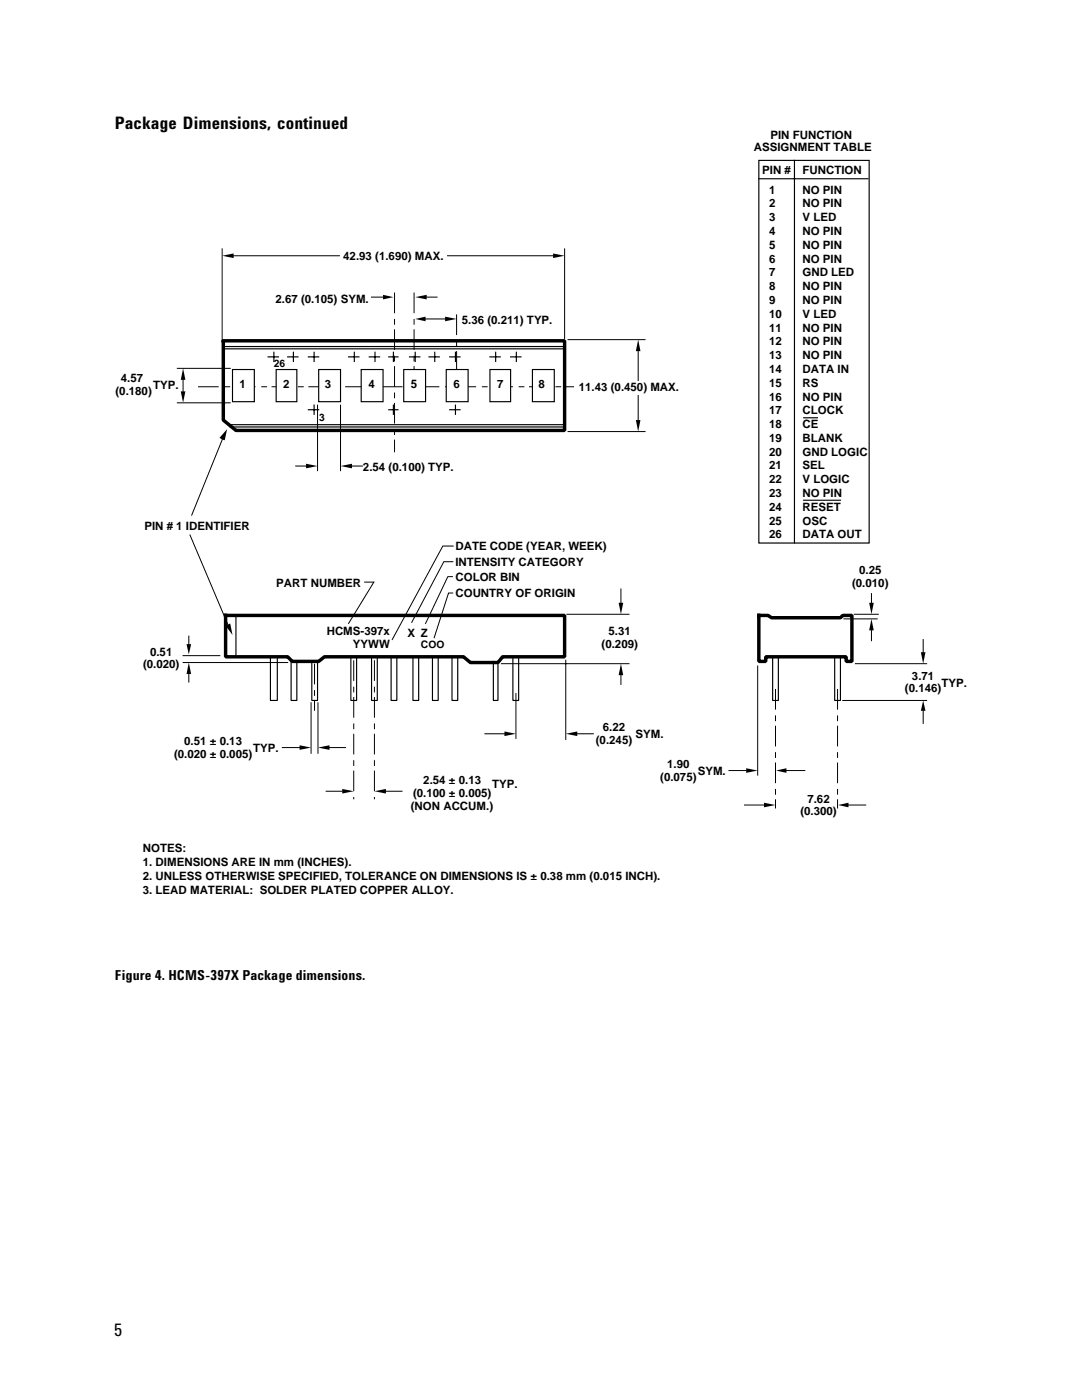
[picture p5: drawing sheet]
<svg xmlns="http://www.w3.org/2000/svg" width="216mm" height="279mm" viewBox="0 0 216 279" stroke-linecap="round" stroke-linejoin="round" font-family="sans-serif">
<g fill="#000">
<path d="M44.3 51l2.3-.4v.9zM76.4 58.8l2.1 .5-2.1 .5zM110.4 50.6l2.3 .4-2.3 .5zM36.5 73.5l.5 2.3h-.9zM82.9 63.7l2-.5v.9zM88.8 63.2l2.3 .5-2.3 .4zM127.3 67.8l.5 2.3h-.9zM36.1 78.1h.9l-.5 2.3zM61.1 92.6l2.3 .4-2.3 .5zM67.9 93l2.3-.4v.9zM126.9 83.8h.9l-.5 2.3zM37.2 128.6h.9l-.4 2z"/>
<path d="M37.7 132.2l.4 2.3h-.9zM123.4 120.3h1l-.5 2.3zM123.9 132.5l.5 2.2h-1zM173.4 120.3h.9l-.4 2.3zM173.9 123.5l.4 2.3h-.9zM183.7 130.2h1l-.5 2.3zM184.2 139.8l.5 2.1h-1zM59.8 148.7l2.3 .5-2.3 .5zM63.4 149.2l2.3-.5v1zM68.3 157.4l2.3 .5-2.3 .5zM74.7 157.9l2.3-.5v1zM100.7 146l2.2 .4-2.2 .5z"/>
<path d="M112.9 146.4l2.3-.4v.9zM148.9 153.3l2.3 .5-2.3 .4zM154.9 153.8l2-.5v.9z"/>
</g>
<g fill="none" stroke="#000" stroke-width=".2">
<path d="M44.3 49.7v17.9M46.6 51h64M74.1 59.3h2.3M36.5 75.8v2.3M84.9 63.7h4.1M113.4 67.8h15.3M127.3 70.1v14M59 93h2.1M70 93h2.3M113.4 86.1h15.3M123.9 117.5v2.8M173.9 118.5v1.8"/>
<path d="M36.5 132.2h20.9M36.5 130.8h7.4M37.7 126.9v1.7M37.7 134.5v1.6M100.1 132.5h25.4M102.9 138.4v9M112.9 131.8v15.8M113.1 122.6h12.4M123.9 134.7v1.9M151.2 132.9v21.8M168.2 139.8h16.7M168.4 123.5h6.6"/>
<path d="M170.4 122.6h4.9M170.7 132.5h14.2M173.9 125.8v2.1M184.2 127.6v2.6M56.3 149.2h3.5M62.1 140.3v10M63.4 140.3v10M65.1 157.9h3.2M65.7 149.2h3.3M77 157.9h3.2M96.8 146.4h3.9M115.2 146.4h3.2"/>
<path d="M145.5 153.8h3.4M156.9 153.8h3.7M184.2 141.9v2.5"/>
</g>
<g fill="none" stroke="#000" stroke-width=".23">
<path d="M44.8 69.2h67.6M44.8 69.6h67.6M45.9 84.8h66.8M45.9 85.2h66.8M47.1 122.8v8M54 131.1v8.7h1.3v-8.7M58.1 132v7.8h1.1v-7.8M62.2 132v7.8h1.2v-7.8M70 131.1v8.7h1.2v-8.7M74.1 131.1v8.7h1.2v-8.7M78 131.1v8.7h1.2v-8.7M82.4 131.1v8.7h1.1v-8.7"/>
<path d="M86.3 131.1v8.7h1.1v-8.7M90.2 131.1v8.7h1.1v-8.7M98.4 132v7.8h1v-7.8M102.3 131.1v8.7h1.2v-8.7M154.2 131.1v8.7h1.1v-8.7M166.6 131.1v8.7h1.1v-8.7"/>
</g>
<path d="M44.6 68h68.1v17.9h-65.6l-2.5-2.1v-15.6M45 122.8h67.7v8.3h-12.4l-.9 1.1h-5.5l-1.4-1.1h-27.8l-1.1 .9h-5.3l-.9-.9h-12.4zM151.4 122.8h1.9l.6 .5h13.8l.5-.5h1.8v9.2h-1.2v-.9h-16v.9h-1.4z" fill="none" stroke="#000" stroke-width=".69"/>
<path d="M78.7 58.4v31.9M82.6 58.4v16.3M39.5 77.2h78M91.1 62.7v12M62.8 132.5v9.4M70.6 131.8v27.7M74.7 131.8v27.7M154.7 137.5v23.8M167.1 137.5v23.8" fill="none" stroke="#000" stroke-width=".2" stroke-dasharray="4.1 1.1 1.1 .9" stroke-linecap="butt"/>
<g fill="#fff" stroke="#000" stroke-width=".23">
<path d="M46.4 73.7h4.3v6.5h-4.3z"/>
<path d="M106.2 73.7h4.4v6.5h-4.4z"/>
<path d="M97.8 73.7h4.1v6.5h-4.1z"/>
<path d="M89 73.7h4.4v6.5h-4.4z"/>
<path d="M80.6 73.7h4.3v6.5h-4.3z"/>
<path d="M72.1 73.7h4.3v6.5h-4.3z"/>
<path d="M63.6 73.7h4.3v6.5h-4.3z"/>
<path d="M55.1 73.7h4.1v6.5h-4.1z"/>
</g>
<g fill="#fff">
<path d="M106.5 75.4h3.6v2.7h-3.6z"/>
<path d="M98 75.4h3.7v2.7h-3.7z"/>
<path d="M89.5 75.4h3.7v2.7h-3.7z"/>
<path d="M81 75.4h3.5v2.7h-3.5z"/>
<path d="M72.5 75.4h3.5v2.7h-3.5z"/>
<path d="M63.8 75.4h3.7v2.7h-3.7z"/>
<path d="M55.3 75.4h3.7v2.7h-3.7z"/>
<path d="M46.9 75.4h3.6v2.7h-3.6z"/>
</g>
<g fill="none" stroke="#000" stroke-width=".2">
<path d="M85.1 59.3h2.1M112.7 49.7v17.9M35.4 73.5h10.5M35.4 80.4h10.5M44.3 87.7l-6 15.1M63.4 80.9v13M67.9 80.9v13M37.9 106.8l7.6 17.9M72.8 116.2h1.8l-5 8.2M90.3 115.1h-.9l-4.5 9.3M90.3 118.3h-.8l-2.9 9M90.4 112.1h-1.8l-6.4 12.1"/>
<path d="M90.4 109h-2l-10.1 18.6"/>
</g>
<path d="M82.9 59.3l2.2-.5v1zM45.3 85.6l-.5 2.3-.5-.2-.5-.3zM45 124.9l.9-.5 .5 2.3z" fill="#000"/>
<g fill="#fff">
<path d="M67.9 49.9h21.4v2.7h-21.4z"/>
<path d="M114.5 76h22.2v2.8h-22.2z"/>
</g>
<path d="M152.4 160.2l2.3 .5-2.3 .4zM167.2 160.7l2.1-.5v.9z" fill="#000"/>
<path d="M148.6 160.7h3.8M169.3 160.7h3.4" fill="none" stroke="#000" stroke-width=".2"/>
<g fill="none" stroke="#000" stroke-width=".23">
<path d="M151.4 32h22v76.4h-22zM151.4 35.7h21.8M158.5 32v76.4M53.5 71.2h2.1M54.6 70.3v1.8M57.4 71.2h2.1M58.5 70.3v1.8M61.5 71.2h2.1M62.7 70.3v1.8M69.6 71.2h2M70.7 70.3v1.8M73.7 71.2h2"/>
<path d="M74.8 70.3v1.8M77.6 71.2h1.8M78.5 70.3v1.8M81.7 71.2h2.1M82.9 70.3v1.8M85.6 71.2h2.1M86.8 70.3v1.8M89.7 71.2h2.1M90.9 70.3v1.8M97.8 71.2h2M98.9 70.3v1.8M101.9 71.2h2"/>
<path d="M103 70.3v1.8M61.5 81.8h2.1M62.7 80.9v1.8M77.6 81.8h1.8M78.5 80.9v1.8M89.7 81.8h2.1M90.9 80.9v1.8M160.4 99.8h7.3M160.4 83.4h2.7"/>
</g>
<g font-size="3.5">
<text x="22.9" y="25.8">Package Dimensions, continued</text>
<text x="22.8" y="266.7">5</text>
</g>
<text font-size="2.8" x="22.9" y="195.6">Figure 4. HCMS-397X Package dimensions.</text>
<g font-size="2.3">
<text x="153.7" y="27.7">PIN FUNCTION</text>
<text x="150.4" y="30.2">ASSIGNMENT TABLE</text>
<text x="152.1" y="34.8">PIN #</text>
<text x="160.1" y="34.8">FUNCTION</text>
<text x="153.5" y="38.7">1</text>
<text x="153.5" y="41.4">2</text>
<text x="160.1" y="38.7">NO PIN</text>
<text x="160.1" y="41.4">NO PIN</text>
<text x="153.5" y="44.2">3</text>
<text x="153.5" y="46.9">4</text>
<text x="160.1" y="44.2">V LED</text>
<text x="160.1" y="46.9">NO PIN</text>
<text x="68.5" y="52">42.93 (1.690) MAX.</text>
<text x="153.5" y="49.7">5</text>
<text x="153.5" y="52.4">6</text>
<text x="160.1" y="49.7">NO PIN</text>
<text x="160.1" y="52.4">NO PIN</text>
<text x="153.5" y="55.2">7</text>
<text x="153.5" y="57.9">8</text>
<text x="160.1" y="55.2">GND LED</text>
<text x="160.1" y="57.9">NO PIN</text>
<text x="55" y="60.4">2.67 (0.105) SYM.</text>
<text x="92.2" y="64.6">5.36 (0.211) TYP.</text>
<text x="153.5" y="60.7">9</text>
<text x="153.5" y="63.4">10</text>
<text x="160.1" y="60.7">NO PIN</text>
<text x="160.1" y="63.4">V LED</text>
<text x="153.5" y="66.2">11</text>
<text x="153.5" y="68.9">12</text>
<text x="153.5" y="71.7">13</text>
<text x="160.1" y="66.2">NO PIN</text>
<text x="160.1" y="68.9">NO PIN</text>
<text x="160.1" y="71.7">NO PIN</text>
<text x="24.1" y="76.3">4.57</text>
<text x="30.5" y="77.6">TYP.</text>
<text x="47.8" y="77.4">1</text>
<text x="56.5" y="77.4">2</text>
<text x="64.8" y="77.4">3</text>
<text x="73.5" y="77.4">4</text>
<text x="82" y="77.4">5</text>
<text x="90.5" y="77.4">6</text>
<text x="99.2" y="77.4">7</text>
<text x="107.4" y="77.4">8</text>
<text x="153.5" y="74.4">14</text>
<text x="153.5" y="77.2">15</text>
<text x="160.1" y="74.4">DATA IN</text>
<text x="160.1" y="77.2">RS</text>
<text x="23" y="78.8">(0.180)</text>
<text x="115.5" y="78.1">11.43 (0.450) MAX.</text>
<text x="153.5" y="79.9">16</text>
<text x="153.5" y="82.7">17</text>
<text x="160.1" y="79.9">NO PIN</text>
<text x="160.1" y="82.7">CLOCK</text>
<text x="153.5" y="85.4">18</text>
<text x="153.5" y="88.2">19</text>
<text x="160.1" y="85.4">CE</text>
<text x="160.1" y="88.2">BLANK</text>
<text x="72.4" y="93.9">2.54 (0.100) TYP.</text>
<text x="153.5" y="90.9">20</text>
<text x="153.5" y="93.7">21</text>
<text x="160.1" y="90.9">GND LOGIC</text>
<text x="160.1" y="93.7">SEL</text>
<text x="153.5" y="96.4">22</text>
<text x="153.5" y="99.2">23</text>
<text x="153.5" y="102">24</text>
<text x="160.1" y="96.4">V LOGIC</text>
<text x="160.1" y="99.2">NO PIN</text>
<text x="160.1" y="102">RESET</text>
<text x="28.8" y="105.9">PIN # 1 IDENTIFIER</text>
<text x="153.5" y="104.7">25</text>
<text x="153.5" y="107.5">26</text>
<text x="160.1" y="104.7">OSC</text>
<text x="160.1" y="107.5">DATA OUT</text>
<text x="90.9" y="113">INTENSITY CATEGORY</text>
<text x="90.9" y="109.7">DATE CODE (YEAR, WEEK)</text>
<text x="55.1" y="117.1">PART NUMBER</text>
<text x="90.9" y="115.9">COLOR BIN</text>
<text x="90.9" y="119.2">COUNTRY OF ORIGIN</text>
<text x="170" y="117.1">(0.010)</text>
<text x="171.4" y="114.6">0.25</text>
<text x="29.9" y="130.8">0.51</text>
<text x="65.2" y="126.7">HCMS-397x</text>
<text x="70.4" y="129.2">YYWW</text>
<text x="81.3" y="127.2">X Z</text>
<text x="120" y="129.2">(0.209)</text>
<text x="121.4" y="126.7">5.31</text>
<text x="28.5" y="133.4">(0.020)</text>
<text x="182" y="135.7">3.71</text>
<text x="187.9" y="137">TYP.</text>
<text x="180.6" y="138.2">(0.146)</text>
<text x="36.8" y="148.7">0.51 ± 0.13</text>
<text x="118.9" y="148.5">(0.245)</text>
<text x="120.3" y="146">6.22</text>
<text x="126.8" y="147.4">SYM.</text>
<text x="34.7" y="151.3">(0.020 ± 0.005)</text>
<text x="50.5" y="150.1">TYP.</text>
<text x="131.7" y="155.8">(0.075)</text>
<text x="133.1" y="153.3">1.90</text>
<text x="139.2" y="154.7">SYM.</text>
<text x="82" y="161.6">(NON ACCUM.)</text>
<text x="82.4" y="159.1">(0.100 ± 0.005)</text>
<text x="84.5" y="156.5">2.54 ± 0.13</text>
<text x="98.2" y="157.2">TYP.</text>
<text x="161.1" y="160.2">7.62</text>
<text x="159.7" y="162.7">(0.300)</text>
<text x="28.5" y="170.1">NOTES:</text>
<text x="28.5" y="172.8">1. DIMENSIONS ARE IN mm (INCHES).</text>
<text x="28.5" y="175.6">2. UNLESS OTHERWISE SPECIFIED, TOLERANCE ON DIMENSIONS IS ± 0.38 mm (0.015 INCH).</text>
<text x="28.5" y="178.3">3. LEAD MATERIAL: SOLDER PLATED COPPER ALLOY.</text>
</g>
<g font-size="2.1">
<text x="54.6" y="73.3">26</text>
<text x="63.7" y="84.1">3</text>
<text x="84" y="129.2">COO</text>
</g>
</svg>
